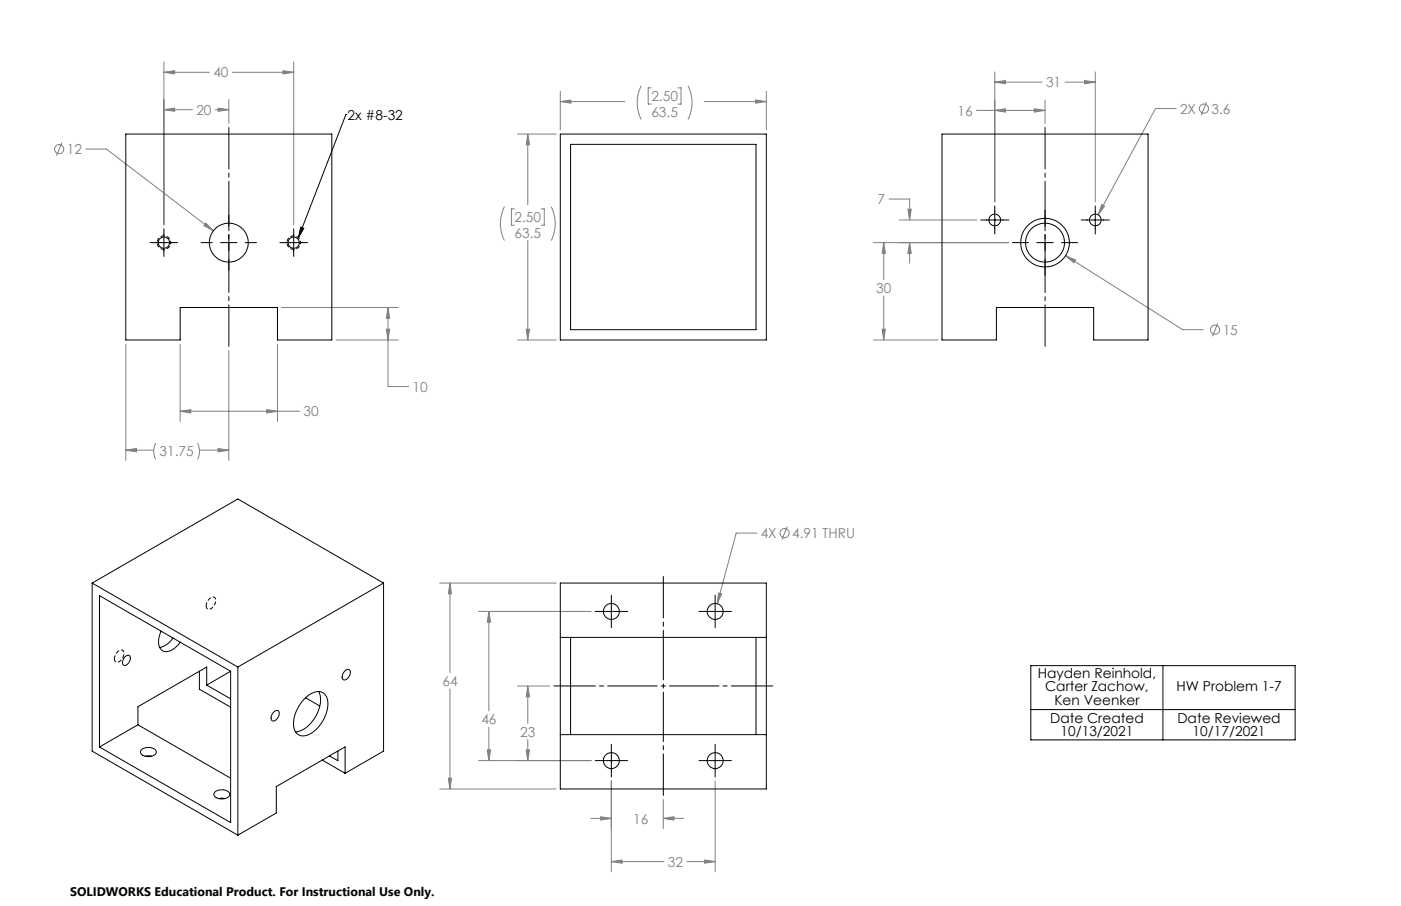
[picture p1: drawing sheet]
<svg xmlns="http://www.w3.org/2000/svg" width="432mm" height="279mm" viewBox="0 0 432 279" stroke-linecap="round" stroke-linejoin="round" font-family="sans-serif">
<g fill="none" stroke="#808080" stroke-width=".31">
<path d="M50.5 19.1v50.2M90.5 19.1v50.2M50.5 22.3l3.3-.5v1zM50.5 33.8l3.3-.5v1zM50.5 22.3h14.1M50.5 33.8h8.8M66.4 33.8h4.1M67.2 33.3l3.3 .5-3.3 .5zM70.5 30.7v7.4M71.6 22.3h18.9M87.2 21.8l3.3 .5-3.3 .5zM172.7 28.2v11.9"/>
<path d="M172.7 31.3h19.9M172.7 31.3l3.3-.5v1zM197.6 26.4a11.7 11.7 0 0 0 0 10.5M200.7 27.1h-.9v5h.9M209 27.1h.9v5h-.9M212.1 26.4a11.7 11.7 0 0 1 0 10.5M217.1 31.3h19.1M232.9 30.8l3.3 .5-3.3 .5zM236.2 28.2v11.9M301 34h21.1M306.6 25.3l3.3-.5v1zM306.6 34l3.3-.5v1.1z"/>
<path d="M306.6 22.2v40.1M306.6 25.3h14.6M318.8 33.5l3.3 .5-3.3 .6zM322.1 30.9v7.2M328.3 25.3h9.3M334.3 24.8l3.3 .5-3.3 .5zM337.6 22.2v40.1M362.5 33.5h-6.4l-17.6 32.8M371.9 31.5l-1.7 4M19.1 44l-1.7 4M26.4 46h6.4l33 25.2M159.5 41.3h11.9"/>
<path d="M162.7 41.3v21.8M162.7 41.3l.5 3.3h-1zM63.4 68.8l2.4 2.4-3-1.6zM155.5 63.7a11.7 11.7 0 0 0 0 10.5M158.6 64.4h-1v5.1h1M162.7 74.2v30.6M166.8 64.4h.9v5.1h-.9M169.9 63.7a11.7 11.7 0 0 1 0 10.5M269.2 74.8h41.6M272.4 74.8l.5 3.3h-1zM272.4 74.8v11.5M274 61.4h6.4v6.4"/>
<path d="M277.2 67.8h23.8M279.8 64.5h1l-.4 3.3zM280.4 74.8l.4 3.3h-1zM280.4 74.8v6.4M328.4 78.8l3.1 1.4-.6 .8zM328.4 78.8l36.1 22.9h6.4M339.5 63.1l1 .5-2 2.7zM86.8 94.8h36M119.6 94.8v24.4h6.3M119.6 94.8l.5 3.3h-1zM272.4 91.3v13.5M375.3 99.7l-1.6 4"/>
<path d="M38.8 106.1v35.9M55.5 106.1v23.9M70.5 108.1v33.9M85.5 106.1v23.9M103.5 104.8h19.3M119.1 101.5h1l-.5 3.3zM159.5 104.8h11.9M162.2 101.5h1l-.5 3.3zM269.2 104.8h19.9M271.9 101.5h1l-.5 3.3zM38.8 138.8h8.6M38.8 138.8l3.3-.5v1z"/>
<path d="M48 136.6l-.6 2.4 .2 1.7 .4 1M55.5 126.8h36.8M55.5 126.8l3.3-.5v1.1zM60.9 136.6l.6 2.4-.2 1.7-.4 1M61.5 138.8h9M67.2 138.3l3.3 .5-3.3 .5zM82.2 126.3l3.3 .5-3.3 .6zM135.5 179.8h35.9M138.7 179.8v27.6M138.7 179.8l.5 3.3h-1zM233.3 164.4h-6.4l-5.8 21.8M242.6 162.4l-1.6 4"/>
<path d="M147.5 188.6h34.7M150.7 188.6v30.6M150.7 188.6l.5 3.3h-1zM221.4 182.9l1 .2-1.3 3.1zM138.7 212.5v30.8M159.5 211.6h9.9M162.7 211.6v11.5M162.7 211.6l.5 3.3h-1zM138.2 240h1l-.5 3.3zM147.5 234.6h34.7M150.2 231.2h1l-.5 3.4zM150.7 224.3v10.3"/>
<path d="M162.2 231.2h1l-.5 3.4zM162.7 228.1v6.5M135.5 243.3h35.9M182.1 252.4h6.3M185.1 251.9l3.3 .5-3.3 .5zM188.4 240.8v28.1M204.4 246.6v9M204.4 252.4h6.4M204.4 252.4l3.3-.5v1zM220.4 240.8v28.1M188.4 265.7h16.2M188.4 265.7l3.3-.5v1z"/>
<path d="M211.7 265.7h8.7M217.1 265.2l3.3 .5-3.3 .5z"/>
<circle cx="371.1" cy="33.5" r="1.41"/>
<circle cx="18.2" cy="46" r="1.42"/>
<circle cx="374.5" cy="101.7" r="1.41"/>
<circle cx="241.8" cy="164.4" r="1.42"/>
</g>
<path d="M52.6 74.8a2.08 2.08 0 0 1-3.1 1.8 2.08 2.08 0 0 1-.1-3.5 2.08 2.08 0 0 1 3.2 1.5v.2M92.6 74.8a2.08 2.08 0 0 1-3.1 1.8 2.08 2.08 0 0 1-.1-3.5 2.08 2.08 0 0 1 3.2 1.5v.2" fill="none" stroke="#000" stroke-width=".31" stroke-dasharray="1.3 .6" stroke-dashoffset=".8" stroke-linecap="butt"/>
<path d="M63.5 186.9a1.05 1.05 0 0 0 .9 1 1.05 1.05 0 0 0 1.2-.6 1.96 1.96 0 0 0 .2-3.2 2.73 2.73 0 0 0-2.3 2.8M35.3 203.2a1.05 1.05 0 0 0 .8 1.1 1.05 1.05 0 0 0 1.2-.7 1.96 1.96 0 0 0 .3-3.2 2.73 2.73 0 0 0-2.3 2.8" fill="none" stroke="#000" stroke-width=".31" stroke-dasharray="1.3 .6" stroke-dashoffset=".1" stroke-linecap="butt"/>
<g fill="none" stroke="#000" stroke-width=".31">
<path d="M106.6 35.3l-14.6 38M106.6 35.3h.1M46.2 74.8h8.6M50.5 70.6v8.5M62 74.8h3.4M68 74.8h5.1M70.5 66.3v3.4M70.5 72.3v5.1M70.5 79.9v3.5M75.6 74.8h3.5M86.3 74.8h8.5M90.5 70.6v8.5"/>
<path d="M92.7 70.1l.9 .3-1.6 2.9zM302.3 67.8h8.6M306.6 63.5v8.7M312 74.8h5M319.5 74.8h5.1M322.1 64.8v4.9M322.1 72.3v5.1M322.1 79.9v5M327.2 74.8h4.9M333.2 67.8h8.7M337.6 63.5v8.7M183.4 188.6h10"/>
<path d="M188.4 183.6v10M215.4 188.6h10M220.4 183.6v10M317.7 205.3h81.5v22.9h-81.5zM317.7 218.8h81.5M358.4 205.3v22.9M183.4 234.6h10M188.4 229.6v10M215.4 234.6h10M220.4 229.6v10"/>
</g>
<path d="M70.5 39.3v67.5M322.1 106.8v-67.5M170.7 211.5h67.5M204.4 245.3v-67.5" fill="none" stroke="#000" stroke-width=".31" stroke-dasharray="15.2 1.3 1.3 1.3" stroke-dashoffset="2.4"/>
<path d="M162.7 41.3l.5 3.3h-1zM162.2 101.5h1l-.5 3.3zM172.7 31.3l3.3-.5v1zM232.9 30.8l3.3 .5-3.3 .5zM55.5 126.8l3.3-.5v1.1zM82.2 126.3l3.3 .5-3.3 .6zM119.1 101.5h1l-.5 3.3zM119.6 94.8l.5 3.3h-1zM67.2 138.3l3.3 .5-3.3 .5zM38.8 138.8l3.3-.5v1zM50.5 22.3l3.3-.5v1zM87.2 21.8l3.3 .5-3.3 .5zM67.2 33.3l3.3 .5-3.3 .5zM50.5 33.8l3.3-.5v1zM63.4 68.8l-.6 .8 3 1.6zM306.6 25.3l3.3-.5v1zM334.3 24.8l3.3 .5-3.3 .5zM272.4 74.8l.5 3.3h-1zM271.9 101.5h1l-.5 3.3zM318.8 33.5l3.3 .5-3.3 .6zM306.6 34l3.3-.5v1.1zM279.8 64.5h1l-.4 3.3zM280.4 74.8l.4 3.3h-1zM328.4 78.8l2.5 2.2 .6-.8zM339.5 63.1l-1 3.2 2-2.7zM138.7 179.8l.5 3.3h-1zM138.2 240h1l-.5 3.3zM150.7 188.6l.5 3.3h-1zM150.2 231.2h1l-.5 3.4zM188.4 265.7l3.3-.5v1zM217.1 265.2l3.3 .5-3.3 .5zM204.4 252.4l3.3-.5v1zM185.1 251.9l3.3 .5-3.3 .5zM162.7 211.6l.5 3.3h-1zM162.2 231.2h1l-.5 3.4zM221.4 182.9l-.3 3.3 1.3-3.1z" fill="#808080"/>
<path d="M92.7 70.1l.9 .3-1.6 2.9z" fill="#000"/>
<g fill="none" stroke="#000" stroke-width=".31">
<path d="M38.8 41.3h63.5v63.5h-16.8v-10h-30v10h-16.7zM172.7 41.3h63.5v63.5h-63.5zM175.9 44.5h57.1v57.2h-57.1zM290.3 41.3h63.5v63.5h-16.7v-10h-30v10h-16.8zM28.4 179.8l44.9 25.9M28.4 179.8l44.9-25.9 44.9 25.9M28.4 179.8v51.8l44.9 26M118.2 179.8l-44.9 25.9M118.2 179.8v51.8l-11.8 6.9M172.7 179.8h63.5v63.5h-63.5zM49.6 194.7a5.3 5.3 0 0 0 .2 5.7 3.5 3.5 0 0 0 4.7-1.1l1.1-1.3M53.3 196.8a6.4 6.4 0 0 1-4.1 2.9"/>
<path d="M172.7 196.6h63.5M175.9 196.6v30M233 196.6v30M38.6 202.5a.92 .92 0 0 1 1.3-.3 .92 .92 0 0 1 .2 1.4 1.64 1.64 0 0 1-2.1 1.4 1.99 1.99 0 0 1 .6-2.5zM61.5 207v5.5l9.6 5.6M63.7 211.3v-5.6l-21.2 12.2v5.6M63.7 211.3l7.4 4.2M71.1 207l-40.4-23.3v46.7M71.1 207v46.7l-40.4-23.3M71.1 207l-7.4 4.3M73.3 205.7v51.9M84.4 219.5a.96 .96 0 0 1 1.4-.3 .96 .96 0 0 1 .2 1.5 1.71 1.71 0 0 1-2.2 1.5 2.14 2.14 0 0 1 .6-2.7z"/>
<path d="M93.9 215.4a4.8 4.8 0 0 1 5.9-1.6 5.9 5.9 0 0 1 .6 6.6 9.9 9.9 0 0 1-6.5 6.5 3.1 3.1 0 0 1-3.4-3.7 11.8 11.8 0 0 1 3.4-7.8zM94.2 215.2l4.4 2.5M98.2 213.3a8.9 8.9 0 0 1-1.9 9.1 7.1 7.1 0 0 1-5.2 3.3M106.1 207.2a1.02 1.02 0 0 1 .9-.8 1.02 1.02 0 0 1 1 .6 2.28 2.28 0 0 1-2.1 2.7 1.7 1.7 0 0 1 .2-2.5zM42.5 223.5l-11.8 6.9M42.5 223.5l28.6 16.5M43.8 231a3.2 3.2 0 0 1 4.4 .7 2 2 0 0 1-2.6 1.6 2.01 2.01 0 0 1-2.3-1.6zM44.7 233.2h2M99.3 234.4l7.1 4.1M104.1 231.6v3l-2.6-1.5M106.4 238.5v-8.2l-21.2 12.3v8.1l-11.9 6.9M172.7 226.6h63.5"/>
<path d="M66.4 244.1a3.2 3.2 0 0 1 4.4 .7 2.19 2.19 0 0 1-3 1.5 1.59 1.59 0 0 1-1.8-1.7zM67.4 246.3h2"/>
<circle cx="50.5" cy="74.8" r="1.74"/>
<circle cx="70.5" cy="74.8" r="6"/>
<circle cx="90.5" cy="74.8" r="1.74"/>
<circle cx="306.6" cy="67.8" r="1.79"/>
<circle cx="322.1" cy="74.8" r="7.5"/>
<circle cx="322.1" cy="74.8" r="6"/>
<circle cx="337.6" cy="67.8" r="1.8"/>
<circle cx="188.4" cy="188.6" r="2.46"/>
<circle cx="220.4" cy="188.6" r="2.46"/>
<circle cx="188.4" cy="234.6" r="2.46"/>
<circle cx="220.4" cy="234.6" r="2.46"/>
</g>
<g font-size="4.2" fill="#808080">
<text x="65.8" y="23.9">40</text>
<text x="322.4" y="26.9">31</text>
<text x="60.5" y="35.4">20</text>
<text x="200.8" y="31.2">2.50</text>
<text x="200.8" y="35.9">63.5</text>
<text x="295.1" y="35.6">16</text>
<text x="363.7" y="35">2X</text>
<text x="373.4" y="35">3.6</text>
<text x="20.6" y="47.5">12</text>
<text x="270.5" y="63">7</text>
<text x="158.6" y="68.5">2.50</text>
<text x="158.6" y="73.3">63.5</text>
<text x="270" y="90.3">30</text>
<text x="376.8" y="103.2">15</text>
<text x="127.1" y="120.8">10</text>
<text x="93.5" y="128.4">30</text>
<text x="49.2" y="140.7">31.75</text>
<text x="234.5" y="166">4X</text>
<text x="244.2" y="166">4.91 THRU</text>
<text x="136.4" y="211.5">64</text>
<text x="148.4" y="223.3">46</text>
<text x="160.4" y="227.2">23</text>
<text x="195.2" y="254">16</text>
<text x="205.9" y="267.3">32</text>
</g>
<g font-size="4.2">
<text x="107.1" y="36.9">2x #8-32</text>
<text x="319.9" y="209">Hayden Reinhold,</text>
<text x="322.1" y="213.2">Carter Zachow,</text>
<text x="362.6" y="213.2">HW Problem 1-7</text>
<text x="325" y="217.4">Ken Veenker</text>
<text x="323.7" y="223">Date Created</text>
<text x="326.9" y="227.1">10/13/2021</text>
<text x="362.9" y="223">Date Reviewed</text>
<text x="367.6" y="227.1">10/17/2021</text>
</g>
<text font-size="3.8" x="21.6" y="276.3">SOLIDWORKS Educational Product. For Instructional Use Only.</text>
</svg>
